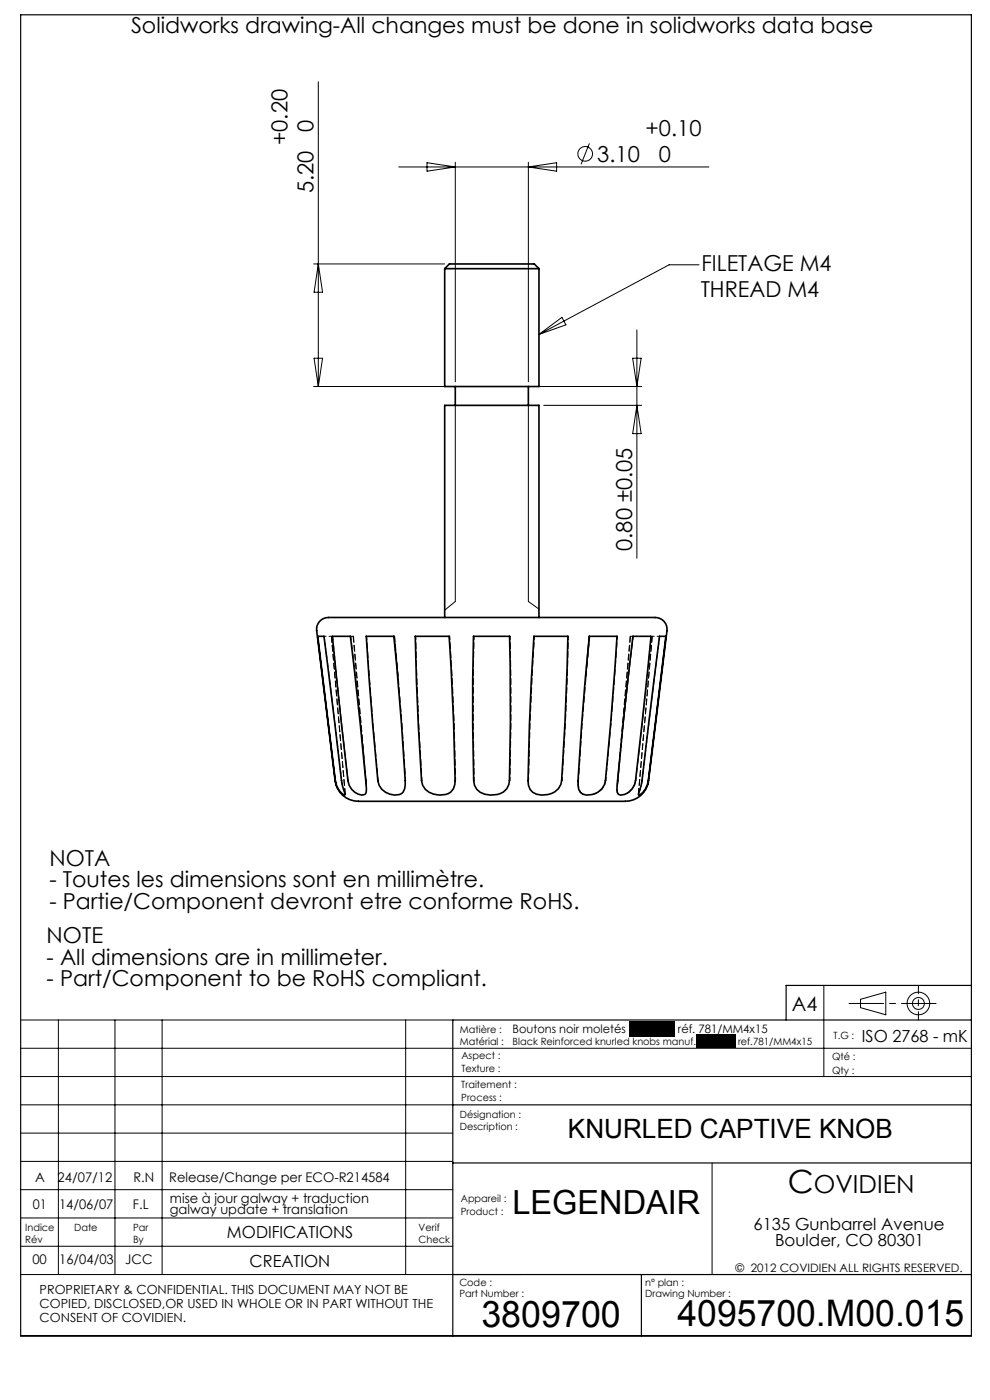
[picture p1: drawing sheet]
<svg xmlns="http://www.w3.org/2000/svg" width="210mm" height="297mm" viewBox="0 0 210 297" stroke-linecap="round" stroke-linejoin="round" font-family="sans-serif">
<g fill="none" stroke="#000" stroke-width=".21">
<path d="M67.5 17.3v64.7M84.6 35.4h65.8M90.6 34.5l6 .9-6 .9zM96.6 34.4v46.6M112.1 34.4v46.6M112.1 35.4l6-.9v1.8zM125 30.4l-1.8 4.5M66.5 56h27.8M67.5 56l.9 6h-1.8zM148.3 56.2h-6.4l-27.6 14.7M66.6 76h1.8l-.9 6zM114.3 70.9l4.9-3.6 .8 1.6z"/>
<path d="M134.2 76h1.8l-.9 6zM135.1 70v48.4M66.5 82h29.1M96.6 86v41.6M112.1 86v41.6l2.2 1.6M113.1 82h23M115.3 86h20.8M135.1 86l.9 6h-1.8zM4.4 216.4h91.7M12.4 216.4v54M24.4 216.4v54M34.4 216.4v54"/>
<path d="M86.1 216.4v54M174.8 209.1v19.3M182.5 212l5.4-1.5v4.8l-5.4-1.5zM4.4 222.4h201.7M4.4 228.4h201.7M4.4 234.4h91.7M4.4 240.4h91.7M4.4 246.4h91.7M4.4 252.4h91.7M4.4 258.4h91.7M151 246.7v23.7M4.4 264.4h91.7"/>
<path d="M4.4 270.4h106.2"/>
<circle cx="124.1" cy="32.6" r="1.55"/>
<circle cx="194.8" cy="212.9" r="2.4"/>
<circle cx="194.8" cy="212.9" r="1.26"/>
</g>
<path d="M96.6 127.6l-2.3 1.8" fill="none" stroke="#000" stroke-width=".21" stroke-dasharray="30.5 1.3 1.3 1.3"/>
<path d="M180.1 212.9h18.5" fill="none" stroke="#000" stroke-width=".21" stroke-dasharray="30.5 1.3 1.3 1.3" stroke-dashoffset="23.2"/>
<path d="M194.8 209v7.4" fill="none" stroke="#000" stroke-width=".21" stroke-dasharray="30.5 1.3 1.3 1.3" stroke-dashoffset="28.7"/>
<path d="M4.4 3.1h201.7v280.3h-201.7zM206.1 216.4h-110v67M206.1 209.1h-39.3v7.3M96.1 234.4h110M96.1 246.7h110M96.1 270.4h110M136 270.4v13" fill="none" stroke="#000" stroke-width=".25"/>
<g fill="none" stroke="#000" stroke-width=".35">
<path d="M94.3 57l1-1h18l1 1M94.3 57h20M94.3 57v25h20v-25M96.6 82v4M112.1 82v4M67.4 135h1.3l3.7 30.6 .8 3-.1 .1a3.6 3.6 0 0 1-2-3.1zM70.5 135h3.8l2.1 18.5 1.3 12.9v.9l-.1 1a1.68 1.68 0 0 1-2.3-.2l-.7-.6-.5-.9-.3-1zM77.7 135h5.8a626.9 626.9 0 0 1 2.5 31.4 1.94 1.94 0 0 1-2.3 2.3 3.7 3.7 0 0 1-3.6-3.1l-1-11.7zM88.1 135h7.2a492.2 492.2 0 0 1 1.2 31.4 2.72 2.72 0 0 1-3.3 2.3 3.6 3.6 0 0 1-3.8-3.1l-.7-11.7zM94.3 131v-45h20v45M100.4 135h7.7a451.1 451.1 0 0 1-.2 31.4 3.5 3.5 0 0 1-3.9 2.3 3.3 3.3 0 0 1-3.5-3.1l-.2-11.7zM113.3 135h7.2a473.9 473.9 0 0 1-1.5 31.4 4.2 4.2 0 0 1-6 1.7l-.6-.6-.3-.9a452.3 452.3 0 0 1 1.2-31.6z"/>
<path d="M125 135h5.9a576.1 576.1 0 0 1-2.7 31.4 3.8 3.8 0 0 1-4.6 2.1 2.63 2.63 0 0 1-1-2.9l.8-11.7zM134.3 135h3.8l-3.3 30.6a3.4 3.4 0 0 1-3.2 3.1l-.5-.2a4.3 4.3 0 0 1-.1-2.9l1.1-11.7zM139.9 135h1.3l-3.7 30.6a3.5 3.5 0 0 1-2 3.1l.7-3.1zM137.4 166.5a5.4 5.4 0 0 1-6 3.5h-52.6a14.9 14.9 0 0 1-4.5-.3 5 5 0 0 1-2.9-2.9M137.4 166.4l4.1-32.6a2.62 2.62 0 0 0-3.2-2.8h-67.1a4.4 4.4 0 0 0-3.4 .8 2.47 2.47 0 0 0-.6 2l4.1 32.7"/>
</g>
<g fill="none" stroke="#000" stroke-width=".21" stroke-dasharray="1.3 .6" stroke-dashoffset=".5">
<path d="M67.4 135l3.7 30.6M70.6 135l3.2 30.6M77.8 135l1.3 18.5 1.1 12.1M125.1 135l-1.6 18.5-.8 12.1M134.3 135l-2.1 18.5-1.1 12.1M139.9 135l-3.7 30.6M72.5 165.6l-3.7-30.6M77.6 165.6l-1.1-11.7-2.1-18.9M77.6 165.6l.1 1M86 165.6l-.7-11.7-1.6-18.9M128.5 165.6l1.1-11.7 1.4-18.9M134.9 165.6l3.2-30.6"/>
<path d="M137.5 165.6l3.7-30.6"/>
</g>
<path d="M88.2 135l.6 18.5 .7 12.1M100.6 135l-.2 18.5 .2 12.1M113.4 135l-1 18.5-.3 12.1M96.6 165.6l-.2-11.7-1-18.9M108.2 165.6l.2-11.7-.2-18.9M119.2 165.6l.7-11.7 .7-18.9" fill="none" stroke="#000" stroke-width=".21" stroke-dasharray="1.3 .6" stroke-dashoffset=".6"/>
<g fill="none" stroke="#000" stroke-width=".21" stroke-dasharray="1.3 .6">
<path d="M70.3 135h.1M74.9 135h-.6M75 135h-.1M83.6 135h-.1M83.7 135h-.1M95.4 135h-.1M108.2 135h-.1M120.6 135h-.1M125 135h-.1M131 135h-.1M133.7 135l-2.8 31.6M133.7 135l-2.7 31.6"/>
<path d="M134.3 135h-.6M138.3 135l-2.9 33.5M138.4 135l-3 33.5M73.2 168.5l-2.9-33.5M77.7 166.6l-2.8-31.6M77.7 166.6l-2.7-31.6M137.5 165.6l-.1 .3"/>
</g>
<path d="M124.9 135l-.7 8.6M125 135l-.7 8.7M84.4 143.7l-.8-8.7M84.5 143.6l-.8-8.6M72.5 165.6l.7 2.9M131.3 168.5l-.2-.2a5.9 5.9 0 0 1 0-2.7M135.4 168.5l.8-2.9" fill="none" stroke="#000" stroke-width=".21" stroke-dasharray="1.3 .6" stroke-dashoffset=".1"/>
<path d="M134.9 165.6a3.5 3.5 0 0 1-2 2.7" fill="none" stroke="#000" stroke-width=".21" stroke-dasharray="1.3 .6" stroke-dashoffset="-.2"/>
<path d="M128.5 165.6a3.4 3.4 0 0 1-2.8 2.9" fill="none" stroke="#000" stroke-width=".21" stroke-dasharray="1.3 .6" stroke-dashoffset=".4"/>
<path d="M123.8 168.5a1.9 1.9 0 0 1-1.1-2.1v-.8" fill="none" stroke="#000" stroke-width=".21" stroke-dasharray="1.3 .6" stroke-dashoffset="-.1"/>
<path d="M70.3 135h-1.6M139.9 135h-1.6" fill="none" stroke="#000" stroke-width=".21" stroke-dasharray="1.3 .6" stroke-dashoffset=".8"/>
<path d="M133.4 216.6h9.7v3.3h-9.7zM147.7 219.4h8.3v2.9h-8.3z" fill="#000"/>
<g font-size="7.8">
<text x="102.1" y="281.4">3809700</text>
<text x="143.7" y="281.3">4095700.M00.015</text>
</g>
<text font-size="7.1" x="108.7" y="257.6">LEGENDAIR</text>
<text font-size="6.8" x="167.1" y="253.1">C</text>
<text font-size="5.6" x="120.5" y="241.5">KNURLED CAPTIVE KNOB</text>
<text font-size="5.3" x="172.6" y="253.1">OVIDIEN</text>
<g font-size="4.7">
<text x="27.8" y="6.9">Solidworks drawing-All changes must be done in solidworks data base</text>
<text x="66.5" y="27.9" transform="rotate(-90 66.5 27.9)">0</text>
<text x="136.9" y="28.9">+0.10</text>
<text x="61" y="30.8" transform="rotate(-90 61 30.8)">+0.20</text>
<text x="126.7" y="34.4">3.10</text>
<text x="139.8" y="34.4">0</text>
<text x="66.5" y="41" transform="rotate(-90 66.5 41)">5.20</text>
<text x="148.8" y="57.4">FILETAGE M4</text>
<text x="148.7" y="63.1">THREAD M4</text>
<text x="134.1" y="116.9" transform="rotate(-90 134.1 116.9)">0.80 ±0.05</text>
<text x="10.5" y="183.7">NOTA</text>
<text x="10.5" y="188.3">- Toutes les dimensions sont en millimètre.</text>
<text x="10.5" y="192.8">- Partie/Component devront etre conforme RoHS.</text>
<text x="9.9" y="200.1">NOTE</text>
<text x="9.9" y="204.7">- All dimensions are in millimeter.</text>
<text x="9.9" y="209.2">- Part/Component to be RoHS compliant.</text>
</g>
<text font-size="4.2" x="167.9" y="214.4">A4</text>
<g font-size="3.5">
<text x="182.8" y="221">ISO 2768 - mK</text>
<text x="48.1" y="262.6">MODIFICATIONS</text>
<text x="159.8" y="260.8">6135 Gunbarrel Avenue</text>
<text x="53" y="268.7">CREATION</text>
<text x="164.4" y="264.4">Boulder, CO 80301</text>
</g>
<g font-size="2.8">
<text x="7.4" y="250.8">A</text>
<text x="12.2" y="250.8">24/07/12</text>
<text x="28.3" y="250.8">R.N</text>
<text x="35.9" y="250.8">Release/Change per ECO-R214584</text>
<text x="7" y="256.6">01</text>
<text x="12.5" y="256.6">14/06/07</text>
<text x="28.2" y="256.5">F.L</text>
<text x="36" y="255.2">mise à jour galway + traduction</text>
<text x="36" y="257.6">galway update + translation</text>
<text x="6.9" y="268.2">00</text>
<text x="12.6" y="268.2">16/04/03</text>
<text x="26.6" y="268.2">JCC</text>
</g>
<g font-size="2.7">
<text x="8.4" y="274.5">PROPRIETARY &amp; CONFIDENTIAL. THIS DOCUMENT MAY NOT BE</text>
<text x="8.4" y="277.5">COPIED, DISCLOSED,OR USED IN WHOLE OR IN PART WITHOUT THE</text>
<text x="8.4" y="280.5">CONSENT OF COVIDIEN.</text>
</g>
<g font-size="2.5">
<text x="108.7" y="219.2">Boutons noir moletés</text>
<text x="143.8" y="219.2">réf. 781/MM4x15</text>
<text x="156" y="269.9">© 2012 COVIDIEN ALL RIGHTS RESERVED.</text>
</g>
<g font-size="2.1">
<text x="97.6" y="221.6">Matérial :</text>
<text x="97.6" y="219.2">Matière :</text>
<text x="108.7" y="221.6">Black Reinforced knurled knobs manuf.</text>
<text x="156.5" y="221.6">ref.781/MM4x15</text>
<text x="176.8" y="220.3">T.G :</text>
<text x="97.9" y="227.5">Texture :</text>
<text x="97.9" y="224.7">Aspect :</text>
<text x="176.5" y="227.8">Qty :</text>
<text x="176.5" y="224.8">Qté :</text>
<text x="97.8" y="233.5">Process :</text>
<text x="97.9" y="230.7">Traitement :</text>
<text x="97.6" y="239.8">Description :</text>
<text x="97.6" y="237.2">Désignation :</text>
<text x="97.7" y="257.7">Product :</text>
<text x="97.7" y="255.1">Appareil :</text>
<text x="5.4" y="263.7">Rév</text>
<text x="5.4" y="261.1">Indice</text>
<text x="15.7" y="261.1">Date</text>
<text x="28.2" y="263.7">By</text>
<text x="28.2" y="261.1">Par</text>
<text x="88.8" y="263.7">Check</text>
<text x="88.8" y="261.1">Verif</text>
<text x="97.4" y="275.1">Part Number :</text>
<text x="97.4" y="272.9">Code :</text>
<text x="136.9" y="275.1">Drawing Number :</text>
<text x="136.9" y="272.9">n° plan :</text>
</g>
</svg>
